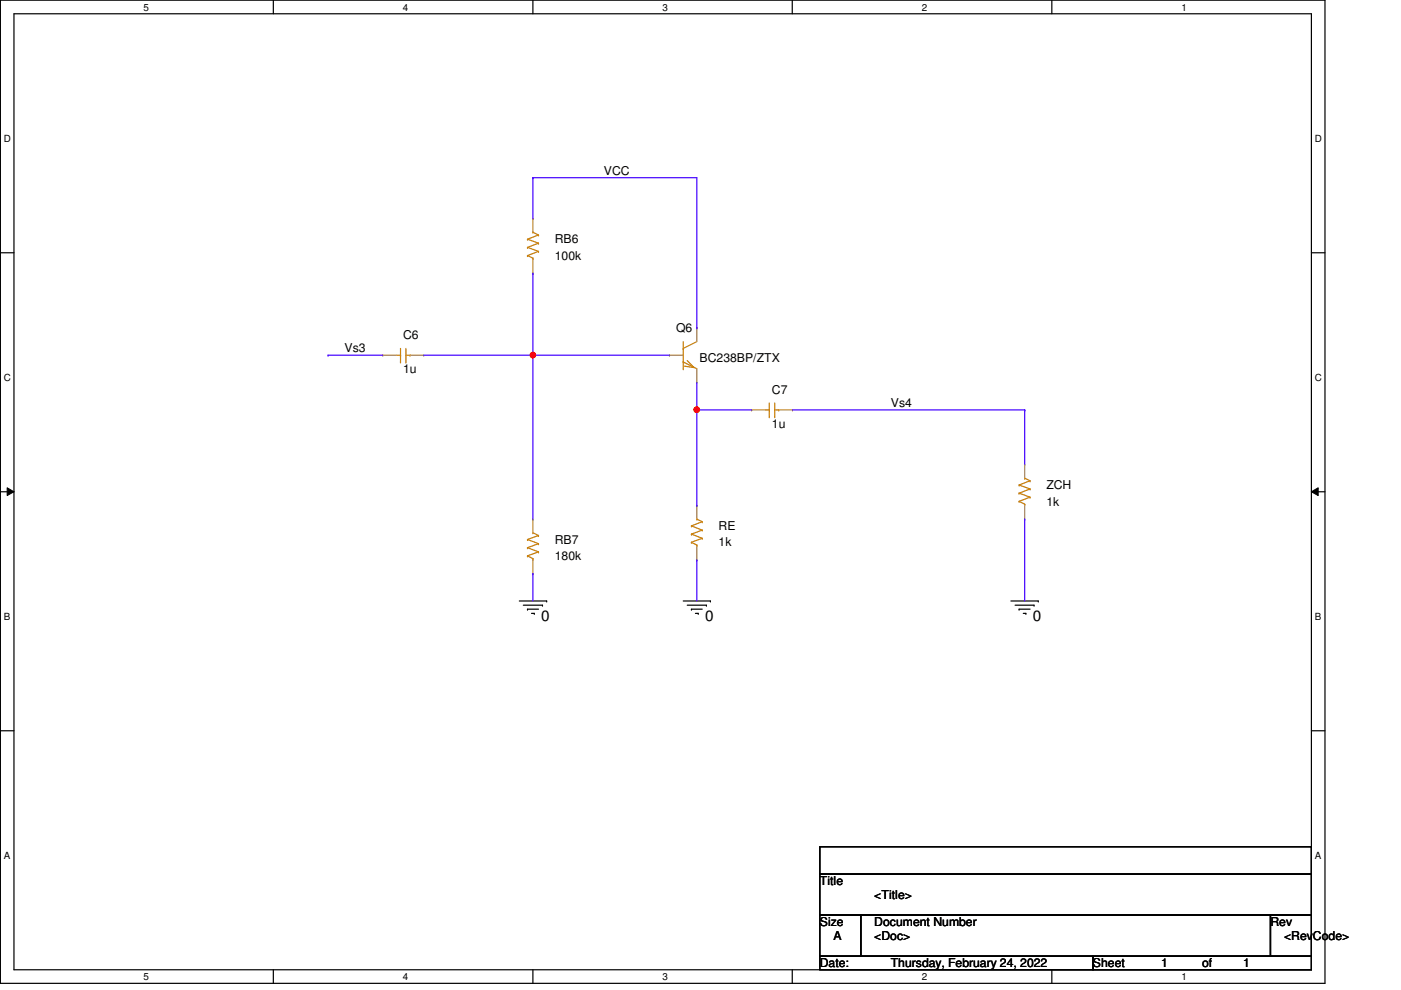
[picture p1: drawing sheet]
<svg xmlns="http://www.w3.org/2000/svg" width="297mm" height="210mm" viewBox="0 0 297 210" stroke-linecap="round" stroke-linejoin="round" font-family="sans-serif">
<path d="M.1 0h280.8v208.5h-280.8zM3 2.9h275v202.7h-275z" fill="none" stroke="#000" stroke-width=".25"/>
<g fill="#fff">
<path d="M30.4 .3h1.2v2.4h-1.2z"/>
<path d="M30.4 205.9h1.2v2.3h-1.2z"/>
</g>
<path d="M58 0v2.9M58 205.6v2.9" fill="none" stroke="#000" stroke-width=".25"/>
<g fill="#fff">
<path d="M85.4 .3h1.2v2.4h-1.2z"/>
<path d="M85.4 205.9h1.2v2.3h-1.2z"/>
</g>
<path d="M113 0v2.9M113 205.6v2.9" fill="none" stroke="#000" stroke-width=".25"/>
<g fill="#fff">
<path d="M140.5 .3h1.1v2.4h-1.1z"/>
<path d="M140.5 205.9h1.1v2.3h-1.1z"/>
</g>
<path d="M168 0v2.9M168 205.6v2.9" fill="none" stroke="#000" stroke-width=".25"/>
<g fill="#fff">
<path d="M195.4 .3h1.2v2.4h-1.2z"/>
<path d="M195.4 205.9h1.2v2.3h-1.2z"/>
</g>
<path d="M223 0v2.9M223 205.6v2.9" fill="none" stroke="#000" stroke-width=".25"/>
<g fill="#fff">
<path d="M250.5 .3h1.1v2.4h-1.1z"/>
<path d="M250.5 205.9h1.1v2.3h-1.1z"/>
<path d="M.8 28.2h1.5v2.4h-1.5z"/>
<path d="M278.8 28.2h1.4v2.4h-1.4z"/>
<path d="M.8 78.9h1.5v2.3h-1.5z"/>
<path d="M278.8 78.9h1.4v2.3h-1.4z"/>
</g>
<path d="M.1 53.6h2.9M278 53.6h2.9" fill="none" stroke="#000" stroke-width=".25"/>
<g fill="#fff">
<path d="M.8 129.6h1.4v2.3h-1.4z"/>
<path d="M278.8 129.6h1.3v2.3h-1.3z"/>
</g>
<path d="M.1 104.3h2.9M278 104.3h2.9" fill="none" stroke="#000" stroke-width=".25"/>
<path d="M1.5 103.4l1.5 .9-1.5 .8zM278 104.3l1.5-.9v1.7z" fill="#000"/>
<path d="M1.5 103.4l1.5 .9-1.5 .8zM278 104.3l1.5-.9v1.7z" fill="none" stroke="#000" stroke-width=".21"/>
<g fill="#fff">
<path d="M.8 180.3h1.4v2.3h-1.4z"/>
<path d="M278.8 180.3h1.3v2.3h-1.3z"/>
</g>
<g fill="none" stroke="#000" stroke-width=".25">
<path d="M110.1 127.4h5.8M111 128.3h4M111.8 129.2h.1M111.8 129.2h2.4M112.7 130h.6M113.3 130h.1M115 128.3h.1M115.9 127.4h.1M144.9 127.4h5.7M145.7 128.3h4.1M146.6 129.2h.1M146.6 129.2h2.3"/>
<path d="M147.4 130h.6M148 130h.1M149.8 128.3h.1M150.6 127.4h.1M214.3 127.4h5.8M215.2 128.3h4M216.1 129.2h.1M216.1 129.2h2.3M217 130h.5M217.5 130h.1M219.2 128.3h.1M220.1 127.4h.1"/>
<path d="M.1 154.9h2.9M278 154.9h2.9M173.8 179.5h104.2v5.8h-104.2zM173.8 185.3h104.2v8.7h-104.2zM173.8 194h8.7v8.7h-8.7zM182.5 194h86.9v8.7h-86.9zM269.4 194h8.6v8.7h-8.6zM173.8 202.7h57.9v2.9h-57.9zM231.7 202.7h46.3v2.9h-46.3z"/>
</g>
<g fill="none" stroke="#cc8006" stroke-width=".25">
<path d="M111.8 54.2h.1M111.8 52.5h.1M111.8 50.7h.1M111.8 54.2l1.2 .5M111.8 52.5l2.4 .8M111.8 50.7l2.4 .9M113 49.2h.1M113 54.7h.1M113 54.7v.3M113 49.2l1.2 .6M114.2 53.3h.1M114.2 51.6h.1"/>
<path d="M114.2 49.8h.1M114.2 53.3l-2.4 .9M114.2 51.6l-2.4 .9M114.2 49.8l-2.4 .9M84 75.3h.9M84.9 76.8h.1M84.9 75.3h.1M84.9 73.9v2.9M86.1 76.8h.1M86.1 73.9v2.9M86.1 75.3h.8M86.9 75.3h.1"/>
<path d="M144.9 76.8h.1M144.9 78.2h.1M144.9 73.9h.1M144.9 76.8l2.8 1.4M144.9 72.4v5.8M145.7 76.5l1.4 1.4-2-.3M147.7 72.4l-2.8 1.5M162.2 86.9h.9M163.1 88.3h.1M163.1 86.9h.1M163.1 85.4v2.9M164.2 88.3h.1"/>
<path d="M164.2 85.4v2.9M164.2 86.9h.9M165.1 86.9h.1M111.8 117.9h.1M111.8 116.1h.1M111.8 114.4h.1M111.8 117.9l1.2 .5M111.8 116.1l2.4 .9M111.8 114.4l2.4 .9M113 112.9h.1M113 118.4h.1M113 112.9l1.2 .6"/>
<path d="M113 118.4v.3M114.2 117h.1M114.2 115.3h.1M114.2 113.5h.1M114.2 117l-2.4 .9M114.2 115.3l-2.4 .8M114.2 113.5l-2.4 .9M146.6 115h.1M146.6 113.2h.1M146.6 111.5h.1M146.6 115l1.1 .6M146.6 113.2l2.3 .9"/>
<path d="M146.6 111.5l2.3 .9M147.7 110.1h.1M147.7 115.6h.1M147.7 110.1l1.2 .5M147.7 115.6v.3M148.9 114.1h.1M148.9 112.4h.1M148.9 110.6h.1M148.9 114.1l-2.3 .9M148.9 112.4l-2.3 .8M148.9 110.6l-2.3 .9M216.1 106.3h.1"/>
<path d="M216.1 104.6h.1M216.1 102.8h.1M216.1 106.3l1.2 .6M216.1 104.6l2.3 .8M216.1 102.8l2.3 .9M217.3 101.4h.1M217.3 106.9h.1M217.3 101.4l1.1 .5M217.3 106.9v.2M218.4 105.4h.1M218.4 103.7h.1M218.4 101.9h.1"/>
<path d="M218.4 105.4l-2.3 .9M218.4 103.7l-2.3 .9M218.4 101.9l-2.3 .9"/>
</g>
<g fill="none" stroke="#a84" stroke-width=".25">
<path d="M113 46.4h.1M113 58h.1M113 46.4v2.8M113 55v3M81.1 75.3h.1M81.1 75.3h2.9M86.9 75.3h2.9M89.8 75.3h.1M141.9 75.3h.1M141.9 75.3h3M147.7 69.5h.1M147.7 69.5v2.9"/>
<path d="M147.7 78.2v2.9M147.7 81.1h.1M159.3 86.9h.1M159.3 86.9h2.9M165.1 86.9h2.9M168 86.9h.1M217.3 98.5h.1M217.3 98.5v2.9M113 110.1h.1M113 110.1v2.8M113 118.7v2.9M147.7 107.1h.1"/>
<path d="M147.7 118.7h.1M147.7 107.1v3M147.7 115.9v2.8M217.3 110.1h.1M217.3 107.1v3M113 121.6h.1"/>
</g>
<path d="M113 37.7h.1M113 37.7v8.7M113 37.7h34.7v31.8M113 58h.1M113 58v52.1M69.6 75.3h.1M69.6 75.3h11.5M89.8 75.3h52.1M113 75.3h.1M147.7 69.5h.1" fill="none" stroke="#4200ff" stroke-width=".25"/>
<circle cx="113" cy="75.3" r=".56" fill="#f00"/>
<circle cx="113" cy="75.3" r=".56" fill="none" stroke="#f00" stroke-width=".25"/>
<path d="M147.7 86.9h.1M147.7 81.1v26M147.7 86.9h11.6M147.7 107.1h.1" fill="none" stroke="#4200ff" stroke-width=".25"/>
<circle cx="147.7" cy="86.9" r=".56" fill="#f00"/>
<circle cx="147.7" cy="86.9" r=".56" fill="none" stroke="#f00" stroke-width=".25"/>
<path d="M168 86.9h49.3M217.3 86.9h.1M217.3 86.9v11.6M147.7 118.7h.1M147.7 118.7v8.7M217.3 110.1h.1M217.3 110.1v17.3M113 121.6h.1M113 121.6v5.8" fill="none" stroke="#4200ff" stroke-width=".25"/>
<circle cx="113" cy="75.3" r=".56" fill="#f00"/>
<circle cx="113" cy="75.3" r=".56" fill="none" stroke="#f00" stroke-width=".25"/>
<circle cx="147.7" cy="86.9" r=".56" fill="#f00"/>
<circle cx="147.7" cy="86.9" r=".56" fill="none" stroke="#f00" stroke-width=".25"/>
<g font-size="3.2">
<text x="114.7" y="131.7">0</text>
<text x="149.5" y="131.7">0</text>
<text x="219" y="131.7">0</text>
</g>
<g font-size="2.6">
<text x="128.1" y="37.1">VCC</text>
<text x="117.6" y="51.6">RB6</text>
<text x="117.6" y="55">100k</text>
<text x="85.5" y="71.8">C6</text>
<text x="143.4" y="70.4">Q6</text>
<text x="73.1" y="74.7">Vs3</text>
<text x="148.3" y="76.8">BC238BP/ZTX</text>
<text x="85.5" y="79.1">1u</text>
<text x="163.7" y="83.4">C7</text>
<text x="188.9" y="86.3">Vs4</text>
<text x="163.7" y="90.7">1u</text>
<text x="221.9" y="103.7">ZCH</text>
<text x="221.9" y="107.2">1k</text>
<text x="152.4" y="112.4">RE</text>
<text x="117.6" y="115.3">RB7</text>
<text x="117.6" y="118.7">180k</text>
<text x="152.4" y="115.9">1k</text>
<text x="173.8" y="187.7">Title</text>
<text x="185.4" y="190.6">&lt;Title&gt;</text>
<text x="173.8" y="196.3">Size</text>
<text x="185.4" y="196.3">Document Number</text>
<text x="269.4" y="196.3">Rev</text>
<text x="176.7" y="199.3">A</text>
<text x="185.4" y="199.3">&lt;Doc&gt;</text>
<text x="272.2" y="199.3">&lt;RevCode&gt;</text>
<text x="173.8" y="205.1">Date:</text>
<text x="188.8" y="205.1">Thursday, February 24, 2022</text>
<text x="231.7" y="205.1">Sheet</text>
<text x="246.2" y="205.1">1</text>
<text x="254.9" y="205.1">of</text>
<text x="263.6" y="205.1">1</text>
</g>
<g font-size="2.1">
<text x="30.4" y="2.2">5</text>
<text x="85.4" y="2.2">4</text>
<text x="140.5" y="2.2">3</text>
<text x="195.4" y="2.2">2</text>
<text x="250.5" y="2.2">1</text>
<text x=".8" y="30.1">D</text>
<text x="278.8" y="30.1">D</text>
<text x=".8" y="80.8">C</text>
<text x="278.8" y="80.8">C</text>
<text x=".8" y="131.5">B</text>
<text x="278.8" y="131.5">B</text>
<text x=".8" y="182.2">A</text>
<text x="278.8" y="182.2">A</text>
<text x="30.4" y="207.8">5</text>
<text x="85.4" y="207.8">4</text>
<text x="140.5" y="207.8">3</text>
<text x="195.4" y="207.8">2</text>
<text x="250.5" y="207.8">1</text>
</g>
</svg>
